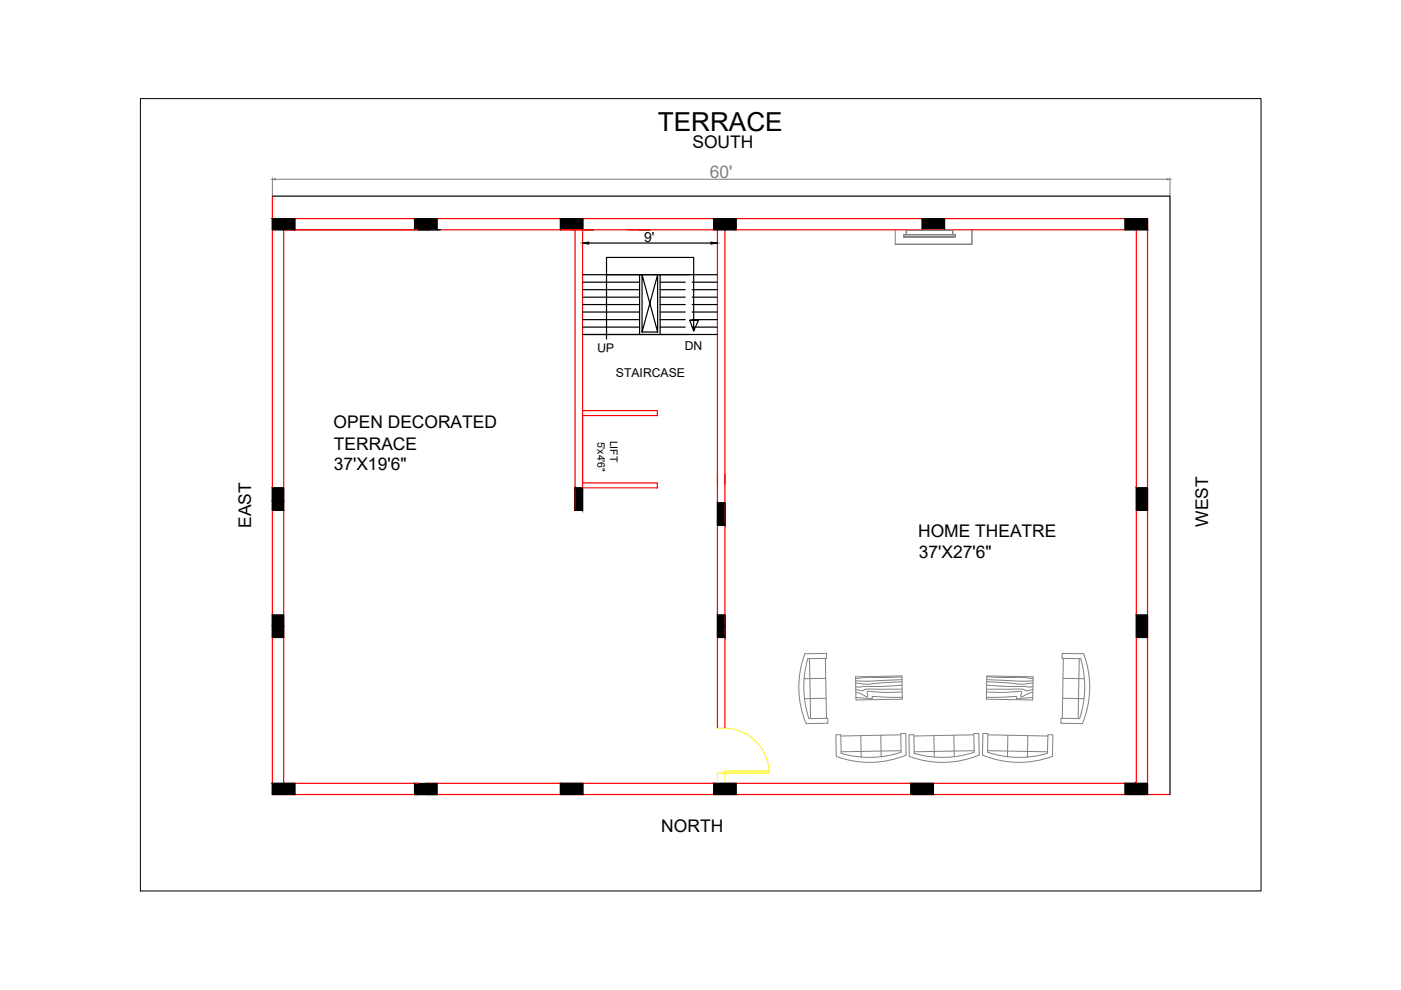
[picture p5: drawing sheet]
<svg xmlns="http://www.w3.org/2000/svg" width="297mm" height="210mm" viewBox="0 0 297 210" stroke-linecap="round" stroke-linejoin="round" font-family="sans-serif">
<!-- layer: WALL -->
<path d="M57.7 41.6v126.9h190.4M57.7 46.3h185.6v122.2M60.1 48.7h28.6h-28.6v117.4h28.6M90.3 48.7h61.8v105.7M121.9 48.7v59.5h1.6v-59.5M123.5 87.1h15.9v1h-15.9v14.3h15.9v1h-15.9M153.7 154.4v-105.7h87.2v117.4h-87.2M90.3 166.1h61.8" fill="none" stroke="#f00" stroke-width=".25"/>
<!-- layer: 6 COL HATCH -->
<g fill="#000" stroke="#000" stroke-width=".21">
<path d="M57.7 46.3l4.8 2.4v-2.4zM57.7 46.3l4.8 2.4h-4.8z"/>
<path d="M87.9 46.3l4.8 2.4v-2.4zM87.9 46.3l4.8 2.4h-4.8z"/>
<path d="M118.8 46.3l4.8 2.4v-2.4zM118.8 46.3l4.8 2.4h-4.8z"/>
<path d="M151.3 46.3l4.8 2.4v-2.4zM151.3 46.3l4.8 2.4h-4.8z"/>
<path d="M195.5 46.3l4.8 2.4v-2.4zM195.5 46.3l4.8 2.4h-4.8z"/>
<path d="M238.5 46.3l4.8 2.4v-2.4zM238.5 46.3l4.8 2.4h-4.8z"/>
<path d="M57.7 103.4l2.4 2.8v-2.8zM57.7 103.4l2.4 2.8h-2.4z"/>
<path d="M57.7 106.2l2.4 2v-2zM57.7 106.2l2.4 2h-2.4z"/>
<path d="M121.9 103.4l1.6 4.8v-4.8zM121.9 103.4l1.6 4.8h-1.6z"/>
<path d="M152.1 106.6l1.6 4.8v-4.8zM152.1 106.6l1.6 4.8h-1.6z"/>
<path d="M240.9 103.4l2.4 4.8v-4.8zM240.9 103.4l2.4 4.8h-2.4z"/>
<path d="M57.7 130.4l2.4 2.4v-2.4zM57.7 130.4l2.4 2.4h-2.4z"/>
<path d="M57.7 132.8l2.4 2.4v-2.4zM57.7 132.8l2.4 2.4h-2.4z"/>
<path d="M152.1 130.4l1.6 4.8v-4.8zM152.1 130.4l1.6 4.8h-1.6z"/>
<path d="M240.9 130.4l2.4 4.8v-4.8zM240.9 130.4l2.4 4.8h-2.4z"/>
<path d="M57.7 166.1l4.8 2.4v-2.4zM57.7 166.1l4.8 2.4h-4.8z"/>
<path d="M87.9 166.1l4.8 2.4v-2.4zM87.9 166.1l4.8 2.4h-4.8z"/>
<path d="M118.8 166.1l4.8 2.4v-2.4zM118.8 166.1l4.8 2.4h-4.8z"/>
<path d="M151.3 166.1l4.8 2.4v-2.4zM151.3 166.1l4.8 2.4h-4.8z"/>
<path d="M193.1 166.1l4.8 2.4v-2.4zM193.1 166.1l4.8 2.4h-4.8z"/>
<path d="M238.5 166.1l4.8 2.4v-2.4zM238.5 166.1l4.8 2.4h-4.8z"/>
</g>
<!-- layer: doors -->
<path d="M152.1 154.4a9.7 9.7 0 0 1 11 9.5M153.6 163.5h9.5v.4h-9.5zM153.6 163.9h-1.5v2.2M153.7 163.5v2.6" fill="none" stroke="#ff0" stroke-width=".21"/>
<!-- layer: furniture -->
<g fill="none" stroke="#808080" stroke-width=".21">
<path d="M57.7 37.7v3.7M58.4 38h189M248.1 37.7v3.7M189.8 51.8h16.3v-3.1v3.1zM189.8 48.7v3.1M191.6 49.8h10.9v.5h-10.9zM191.6 50.1h10.9M192.1 49.8v-1h9.9v1M170.6 138.6a20.1 20.1 0 0 0 .3 14.8l4.6-.1v-1l-4 .1a21.3 21.3 0 0 1-.2-12.7M170.7 138.6l4.5-.1 .1 1.1-4 .1M171.6 139.7l.3 12.7M175 139.6l.2 12.7"/>
<path d="M225.5 139.6l-.3 12.7M228.8 139.7l-.2 12.7M175.1 143.8l-4.6 .1M175.1 148.1h-4.5M181.4 143.5l9.8-.2 .1 4.9-9.8 .2zM182.5 156l.1 4.5M186.7 155.9l.1 4.6M191 155.8l-12.7 .3M191.1 159.5a21.4 21.4 0 0 1-12.8 .2v-3.9h-1.1l.1 4.6a20.2 20.2 0 0 0 14.8-.3M191.1 159.5l-.1-4h1l.1 4.6M191.1 159.2l-12.8 .2M191.2 143.5l-7.2 .1-2.6 .3"/>
<path d="M191.2 144.1l-7 .3-2.8-.1M191.2 144.6l-7.1 .5-2.7-.2M191.3 145.3l-4.2 .2-5.7 .1M191.3 146.1h-7.1h-.7l-.7 .4-1.4-.3M191.3 146.7l-3.7 .1-3.2-.2a.41 .41 0 0 0-.6 .1 .41 .41 0 0 0 .1 .5l.1 .3a.36 .36 0 0 1-.3 .3 .36 .36 0 0 1-.3-.3l-1-.5-1-.2M191.3 147.8l-5-.1a1.69 1.69 0 0 0-1.4 .1l.1 .3-.1 .1-3.4-.3M198 156l.1 4.5M202.2 155.9l.1 4.6M206.5 155.8l-12.7 .3M206.5 159.5a21.4 21.4 0 0 1-12.7 .2v-3.9h-1.1l.1 4.6a20.1 20.1 0 0 0 14.8-.3M206.5 159.2l-12.7 .2M206.6 159.5l-.1-4h1l.1 4.6"/>
<path d="M208.4 155.5h1.1l-.1 4a21.4 21.4 0 0 0 12.7 .2l.1-3.9h1l-.1 4.6a20.3 20.3 0 0 1-14.8-.3zM209.1 147.8l6.1-.1a.2 .2 0 0 1 .3 0 .2 .2 0 0 1 0 .3 .32 .32 0 0 0 .5 .1l3-.2M209.2 146.7l3.6 .1 3.3-.2a.41 .41 0 0 1 .5 .1 .41 .41 0 0 1-.1 .5 .31 .31 0 0 0 0 .5 .31 .31 0 0 0 .5-.1l1.1-.6 .9-.2M209.2 146.1h7h.8l.6 .4 1.4-.3M209.2 145.3l4.2 .2 5.6 .1M209.2 144.1l7 .3 2.8-.1M209.2 144.6l7.2 .5 2.6-.2M209.2 143.3l9.8 .2v4.9l-9.9-.2zM209.2 143.5l7.2 .1 2.6 .3M209.4 159.2l12.7 .2M209.5 155.8l12.7 .3M213.7 155.9l-.1 4.6"/>
<path d="M217.9 156l-.1 4.5M225.3 148.1h4.6M225.4 143.8l4.5 .1M228.9 152.4a21.7 21.7 0 0 0 .3-12.7l-4-.1v-1.1l4.6 .1a20.3 20.3 0 0 1-.3 14.8l-4.6-.1v-1l4 .1"/>
</g>
<g fill="#808080" stroke="#808080" stroke-width=".21">
<path d="M57.7 38l.7-.1v.2z"/>
<path d="M247.4 37.9l.7 .1-.7 .1z"/>
</g>
<!-- layer: 0 -->
<g fill="none" stroke="#000" stroke-width=".25">
<path d="M57.7 41.6h190.4v126.9M57.7 46.3h4.8v2.4h-4.8zM87.9 48.7v-2.4h4.8v2.4M87.9 46.3h3.2M91.1 48.7h-2.4h4.8M118.8 48.7v-2.4h4.8v2.4M121.1 48.7h.8M123.5 48.7h2.4M135.5 48.7h2.3M151.3 46.3h4.8v2.4h-4.8zM151.3 46.3h2.4M195.5 48.7v-2.4h4.8v2.4"/>
<path d="M195.5 46.7h4.8M238.5 46.3h4.8v2.4h-4.8zM146.2 67.9h1.9M147.1 70.2v-2.3h1l-1 2.3-.9-2.3h.9v-13.3h-18.5v17.3M57.7 103.4h2.4v4.8h-2.4zM121.9 108.2h1.6v-4.8h-1.6v4.8h1.6M152.1 106.6h1.6v4.8h-1.6zM240.9 103.4h2.4v4.8h-2.4zM57.7 130.4h2.4v4.8h-2.4zM152.1 130.4h1.6v4.8h-1.6zM240.9 130.4h2.4v4.8h-2.4zM57.7 166.1h4.8v2.4h-4.8z"/>
<path d="M87.9 166.1v2.4h4.8M87.9 168.5h.8M92.7 166.1v2.4h-2.4M118.8 166.1h4.8v2.4h-4.8zM151.3 166.1h4.8v2.4h-4.8zM193.1 166.1h4.8v2.4h-4.8zM238.5 166.1h4.8v2.4h-4.8zM240.7 166.1h.1"/>
</g>
<!-- layer: PDF_0 -->
<g fill="none" stroke="#000" stroke-width=".25">
<path d="M123.5 58.2h28.5M123.5 59.8h12.1M124.8 51.5h25.9M135.6 58.2v12.7M140 59.8h5.3M140 58.2v12.7M146.8 59.8h5.3M123.5 70.9h28.5M123.5 69.4h12.1M123.5 67.8h12.1M123.5 64.6h12.1M123.5 63h12.1"/>
<path d="M123.5 61.4h12.1M123.5 66.2h12.1M136.1 70.4l3.3-12.2v12.2l-3.3-12.2v12.2h3.3M140 69.4h5.3M140 67.8h5.3M140 64.6h5.3M140 63h5.3M140 61.4h5.3M140 66.2h5.3M146.8 69.4h5.3M146.8 67.8h5.3M146.8 64.6h5.3"/>
<path d="M146.8 63h5.3M146.8 61.4h5.3M146.8 66.2h5.3"/>
</g>
<path d="M123.5 51.5l1.3-.2v.5zM150.7 51.3l1.3 .2-1.3 .3z" fill="#000" stroke="#000" stroke-width=".21"/>
<!-- layer: 0 -->
<path d="M29.8 20.9h237.6v168h-237.6z" fill="none" stroke="#000" stroke-width=".21"/>
<text font-size="5.5" x="139.5" y="27.7">TERRACE</text>
<g font-size="3.7">
<text x="146.8" y="31.3">SOUTH</text>
<text x="70.7" y="90.8">OPEN DECORATED</text>
<text x="70.8" y="95.3">TERRACE</text>
<text x="70.7" y="99.7">37'X19'6&quot;</text>
<text x="53.3" y="111.9" transform="rotate(-90 53.3 111.9)">EAST</text>
<text x="194.7" y="113.9">HOME THEATRE</text>
<text x="256.1" y="111.7" transform="rotate(-90 256.1 111.7)">WEST</text>
<text x="194.8" y="118.3">37'X27'6&quot;</text>
<text x="140.2" y="176.4">NORTH</text>
</g>
<text font-size="3.7" fill="#808080" x="150.5" y="37.8">60'</text>
<text font-size="3" x="136.6" y="51.3">9'</text>
<g font-size="2.6">
<text x="126.6" y="74.6" transform="rotate(2 126.6 74.6)">UP</text>
<text x="145.2" y="74.1">DN</text>
<text x="130.6" y="79.9">STAIRCASE</text>
</g>
<g font-size="2.2">
<text x="126.7" y="93.6" transform="rotate(90 126.7 93.6)">5'x4'6&quot;</text>
<text x="129.4" y="93.4" transform="rotate(90 129.4 93.4)">LIFT</text>
</g>
</svg>
